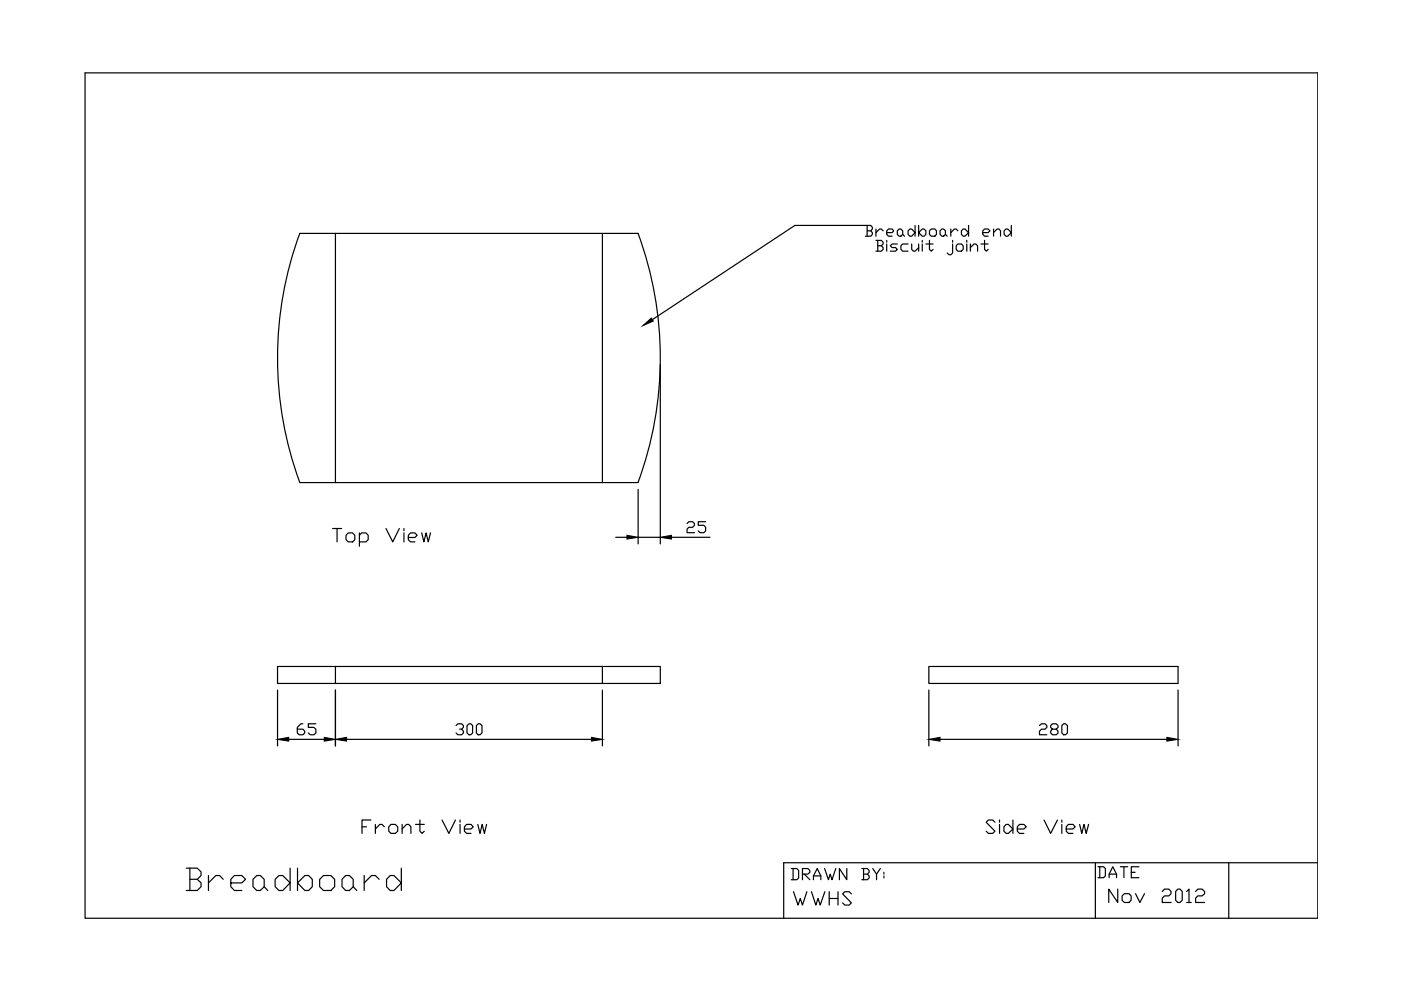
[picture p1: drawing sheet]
<svg xmlns="http://www.w3.org/2000/svg" width="297mm" height="210mm" viewBox="0 0 297 210" stroke-linecap="round" stroke-linejoin="round" font-family="sans-serif">
<!-- layer: Border -->
<path d="M18 15.5h261.4v179.2h-261.4zM232.2 182.9v11.8M260.5 182.9v11.8M279.4 182.9h-113.2v11.8" fill="none" stroke="#000" stroke-width=".25"/>
<!-- layer: Outline -->
<g fill="none" stroke="#000" stroke-width=".25">
<path d="M63.6 49.5a76.3 76.3 0 0 0 0 52.8M63.6 49.5h71.7M71.1 49.5v52.8M127.7 49.5v52.8M135.3 49.5a76.3 76.3 0 0 1 0 52.8M183.9 48.9h.7l.4 .4v.4l-.4 .4h-1.1M183.9 47.8v2.3M184.6 48.9l.4-.3v-.4l-.4-.4h-16.1l-30.2 20M185.7 51h1.2l.3 .4v.3l-.3 .4M185.7 48.6v1.5M186.1 52.1h.8l.3 .4v.4l-.3 .4h-1.2M186.1 51v2.3"/>
<path d="M187.2 48.9l-.3-.3h-.4l-.8 .7M188 49.3h1.1l.4-.4-.4-.3h-.7l-.4 .3v.8l.4 .4h.7M188 51v.4M188 51.7v1.6M190.2 48.9l.4-.3h.4l.4 .3v.8l-.4 .4h-.4l-.4-.4zM190.2 51.7h-1.1l-.3 .4 .3 .4h.8l.3 .4-.3 .4h-1.1M191.4 49.7l.4 .4M192.5 48.9l.4-.3h.4l.7 .7-.7 .8h-.4l-.4-.4zM192.5 51.7h-1.1l-.4 .4v.8l.4 .4h1.1M193.3 51.7v1.2l.4 .4h.3l.8-.8M194 47.8v2.3M194.8 49.3l.7-.7h.4l.4 .3v.8l-.4 .4h-.4z"/>
<path d="M194.8 47.8v2.3M194.8 51.7v1.6M195.5 51v.4M195.5 51.7v1.6M196.3 51.7h1.5M197.1 51v1.9l.3 .4 .4-.4M197.4 48.6h.8l.3 .3v.8l-.3 .4h-.8l-.3-.4v-.8zM199.7 48.6h.4l.3 .3v.8l-.3 .4h-.4l-.4-.4v-.8zM200.4 49.7l.4 .4M201.6 48.6v1.5M202 51.7v1.9l-.4 .4h-.4l-.4-.4M202 51v.4"/>
<path d="M203.1 48.9l-.4-.3h-.3l-.8 .7M203.1 51.7h.7l.4 .4v.8l-.4 .4h-.7l-.4-.4v-.8zM204.2 48.6h.4l.8 .7-.8 .8h-.4l-.4-.4v-.8zM205 51v.4M205 51.7v1.6M205.4 47.8v2.3M205.7 52.5l.8-.8h.4l.4 .4v1.2M205.7 51.7v1.6M208 51.7h1.5M208.4 49.3h1.1l.4-.4-.4-.3h-.8l-.3 .3v.8l.3 .4h.8M208.7 51v1.9l.4 .4 .4-.4M210.7 49.3l.7-.7h.4l.3 .3v1.2"/>
<path d="M210.7 48.6v1.5M212.9 48.9l.4-.3h.4l.7 .7-.7 .8h-.4l-.4-.4zM214.4 47.8v2.3M63.6 102.3h71.7M58.8 141.3h81.2v3.6h-81.2zM71.1 141.3v3.6M127.7 141.3v3.6M196.9 141.3h52.9v3.6h-52.9z"/>
</g>
<path d="M136.3 69l1.8-1.6 .4 .7z" fill="#000" stroke="#000" stroke-width=".21"/>
<!-- layer: dims -->
<g fill="none" stroke="#000" stroke-width=".25">
<path d="M140 77.3v38M130.6 113.9h2.3M135.3 103.8v11.5M135.3 113.9h4.7M142.4 113.9h8.1M145.7 111l.4-.4h.8l.3 .4v.4l-.3 .4h-.8l-.4 .4v.7h1.5M149.6 110.6h-1.6v.8h1.2l.4 .4v.8l-.4 .3h-.8l-.4-.3M58.8 146.3v11.9M61.2 156.8h7.5M64.2 153.5h-.4l-.8 .7v1.2l.4 .4h.8l.4-.4v-.4l-.4-.4h-1.2M67 153.5h-1.6v.7h1.1l.5 .4v.8l-.5 .4h-.7l-.4-.4M71.1 146.3v11.9"/>
<path d="M73.5 156.8h51.9M96.7 153.8l.4-.3h.8l.4 .3v.4l-.4 .4h-.4M97.9 154.6l.4 .4v.4l-.4 .4h-.8l-.4-.4M99 153.8l.4-.3h.4l.4 .3v1.6l-.4 .4h-.4l-.4-.4zM101 153.8l.4-.3h.4l.4 .3v1.6l-.4 .4h-.4l-.4-.4zM127.7 146.3v11.9M196.9 146.3v11.9M199.3 156.8h48.1M220.4 153.8l.4-.3h.8l.4 .3v.4l-.4 .4h-.8l-.4 .4v.8h1.6M223.1 154.6l-.3-.4v-.4l.3-.3h.8l.4 .3v.4l-.4 .4h-.8l-.3 .4v.4l.3 .4h.8l.4-.4v-.4l-.4-.4M225.1 153.8l.4-.3h.4l.4 .3v1.6l-.4 .4h-.4l-.4-.4zM249.8 146.3v11.9"/>
</g>
<path d="M132.9 113.5l2.4 .4-2.4 .4zM140 113.9l2.4-.4v.8zM58.8 156.8l2.4-.5v.8zM68.7 156.3l2.4 .5-2.4 .3zM71.1 156.8l2.4-.5v.8zM125.4 156.3l2.3 .5-2.3 .3zM196.9 156.8l2.4-.5v.8zM247.4 156.3l2.4 .5-2.4 .3z" fill="#000" stroke="#000" stroke-width=".21"/>
<text font-size="8.8" x="38.5" y="190.1">Breadboard</text>
<text font-size="7.5" x="69.5" y="117.1">Top View</text>
<g font-size="6.2">
<text x="75.8" y="177.8">Front View</text>
<text x="208.1" y="177.8">Side View</text>
<text x="167.2" y="193">WWHS</text>
<text x="234.2" y="192.6">Nov 2012</text>
</g>
<g font-size="5.7">
<text x="166.9" y="187.7">DRAWN BY:</text>
<text x="231.8" y="187.3">DATE</text>
</g>
</svg>
